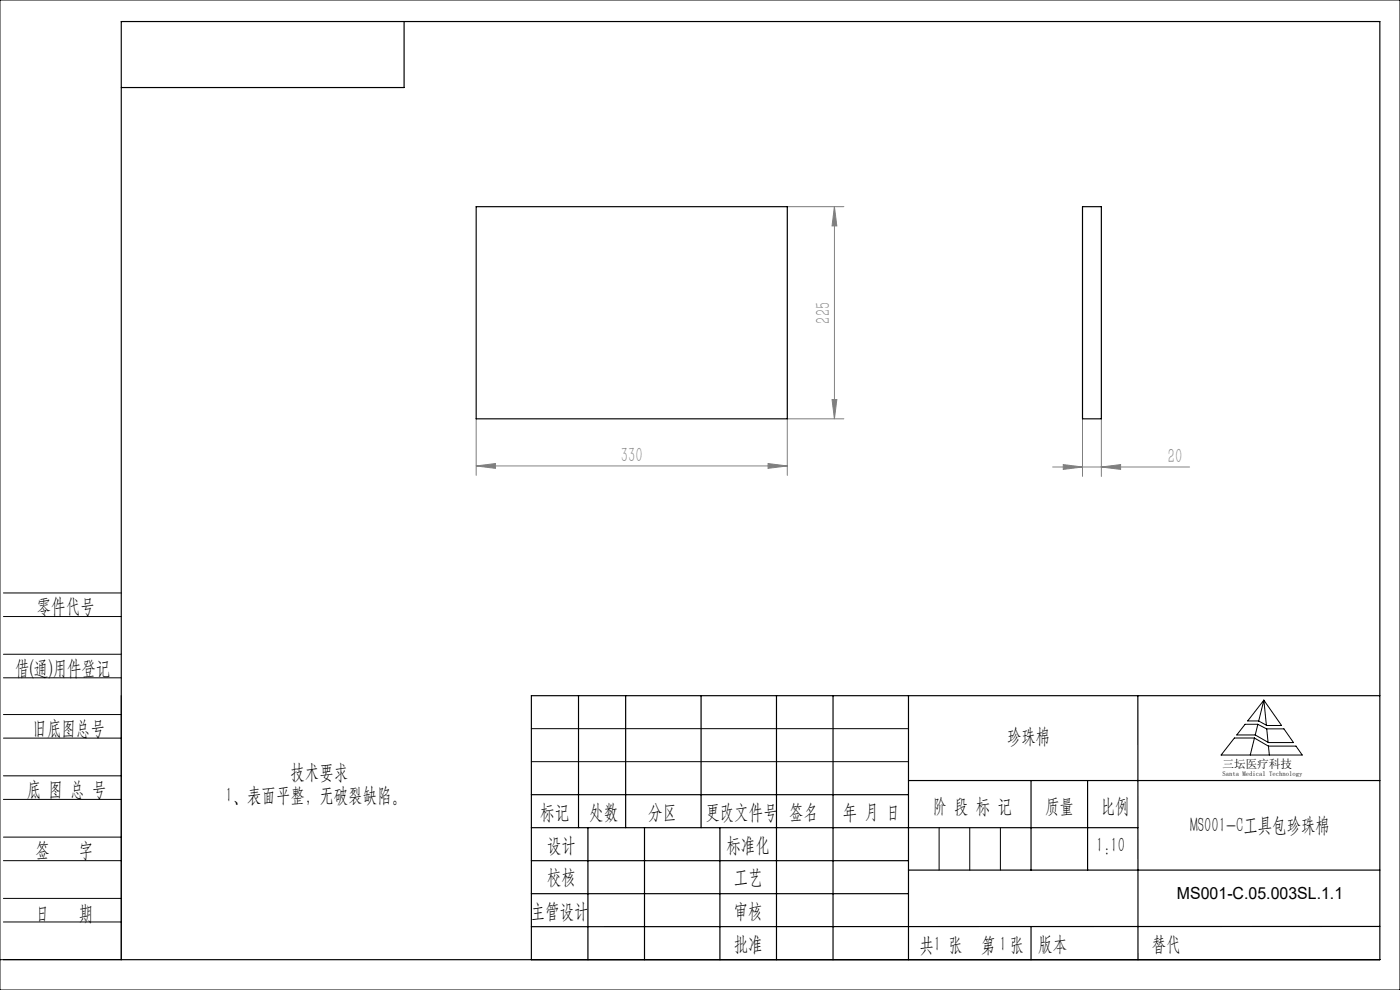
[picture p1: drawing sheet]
<svg xmlns="http://www.w3.org/2000/svg" width="297mm" height="210mm" viewBox="0 0 297 210" stroke-linecap="round" stroke-linejoin="round" font-family="sans-serif">
<g fill="none" stroke="#808080" stroke-width=".21">
<path d="M167 43.8h12M177 43.8v45M177 43.8l.5 4.1h-1zM101 98.8l4.1-.5v1zM101 88.8v12M101 98.8h66M162.9 98.3l4.1 .5-4.1 .5zM176.5 84.8h1l-.5 4zM179 88.8h-12v12M223.3 99.1h29.1M225.6 98.6l4 .5-4 .5zM229.6 88.8v12.3"/>
<path d="M233.6 99.1l4.1-.5v1zM233.6 88.8v12.3"/>
</g>
<g fill="none" stroke="#000" stroke-width=".21">
<path d="M0 0h297v210h-297zM.7 138.8h25M.7 125.8h25M.7 130.8h25M.7 143.8h25M.7 156.6h25M.7 151.6h25M25.7 147.6v56h-25.7M112.7 154.6h80M261.9 156.5h4.2l3 1.8h5.8l1.4 1.9h-17.3zM266.1 156.6l-.9 3.6M266.8 153.6h-2.7l-1.7 2.3h3.9"/>
<path d="M266.8 153.6l1.9 1h3.7l2 2.9h-5.3l-2.8-1.6M266.8 153.7l-.5 2.2M268.1 148.5l3.8 5.4h-3.1l-1.8-1h-2.3zM268.1 148.5l-1.1 4.4M268.1 148.5l.5 5.3M268.7 154.6l.3 2.9M269.1 158.3l.2 1.9M.7 169.6h25M.7 164.6h25M.7 177.6h25M112.7 161.6h80M199.2 175.6v9"/>
<path d="M205.7 175.6v9M212.2 175.6v9M.7 182.6h25M.7 190.6h25M.7 195.6h25M241.4 203.6h.1"/>
</g>
<g fill="none" stroke="#000" stroke-width=".25">
<path d="M25.7 4.6h267v199h-267zM85.7 4.6v14h-60M122.7 147.6v28M132.7 147.6v28M148.7 147.6v28M164.7 147.6v56M176.7 147.6v56M192.7 147.6v56M241.4 147.6v56M292.7 147.6h-180v56M112.7 175.6h128.7M112.7 168.6h80"/>
<path d="M124.7 175.6v28M136.7 175.6v28M152.7 175.6v28M192.7 165.6h100M218.7 165.6v19M230.7 165.6v19M112.7 182.6h80M112.7 189.6h80M192.7 184.6h100M218.7 196.5v7.1M292.7 196.5l-180 .1"/>
</g>
<g fill="#808080">
<path d="M225.6 98.6l4 .5-4 .5zM233.6 99.1l4.1-.5v1z"/>
<path d="M101 98.8l4.1-.5v1zM162.9 98.3l4.1 .5-4.1 .5z"/>
<path d="M177 43.8l.5 4.1h-1zM176.5 84.8h1l-.5 4z"/>
</g>
<path d="M101 43.8h66v45h-66zM229.6 43.8h4v45h-4z" fill="none" stroke="#000" stroke-width=".25"/>
<g font-size="4.4" fill="#808080">
<text x="176.1" y="68.6" transform="rotate(-90 176.1 68.6)">225</text>
<text x="131.7" y="98">330</text>
<text x="247.8" y="98.2">20</text>
</g>
<g font-size="4.4">
<text x="7.8" y="130.1">零件代号</text>
<text x="3.2" y="143.2">借(通)用件登记</text>
<text x="6.9" y="155.8">旧底图总号</text>
<text x="213.6" y="157.6">珍珠棉</text>
<text x="61.6" y="165.2">技术要求</text>
<text x="5.7" y="168.9">底 图 总 号</text>
<text x="47.9" y="170.2">1、表面平整，无破裂缺陷。</text>
<text x="114.6" y="173.8">标记</text>
<text x="125" y="173.8">处数</text>
<text x="137.5" y="173.8">分区</text>
<text x="149.6" y="173.8">更改文件号</text>
<text x="167.4" y="173.8">签名</text>
<text x="178.8" y="173.8">年 月 日</text>
<text x="197.9" y="172.4">阶 段 标 记</text>
<text x="221.7" y="172.4">质量</text>
<text x="233.5" y="172.4">比例</text>
<text x="252.5" y="176.4">MS001-C工具包珍珠棉</text>
<text x="7.5" y="181.9">签</text>
<text x="16.7" y="181.9">字</text>
<text x="116.1" y="180.7">设计</text>
<text x="154.1" y="180.7">标准化</text>
<text x="232.5" y="180.7">1:10</text>
<text x="116.1" y="187.5">校核</text>
<text x="155.7" y="187.6">工艺</text>
<text x="7.5" y="195.2">日</text>
<text x="16.7" y="195.2">期</text>
<text x="112.6" y="194.8">主管设计</text>
<text x="155.7" y="194.8">审核</text>
<text x="155.7" y="201.7">批准</text>
<text x="195.1" y="202">共 张</text>
<text x="198.1" y="201.7">1</text>
<text x="208.1" y="202">第 张</text>
<text x="212" y="201.7">1</text>
<text x="220.3" y="201.7">版本</text>
<text x="244.4" y="201.7">替代</text>
</g>
<text font-size="3.5" x="249.7" y="190.6">MS001-C.05.003SL.1.1</text>
<text font-size="2.5" x="259.3" y="162.9">三坛医疗科技</text>
<text font-size="1.4" x="259.3" y="164.7">Santa Medical Technology</text>
</svg>
